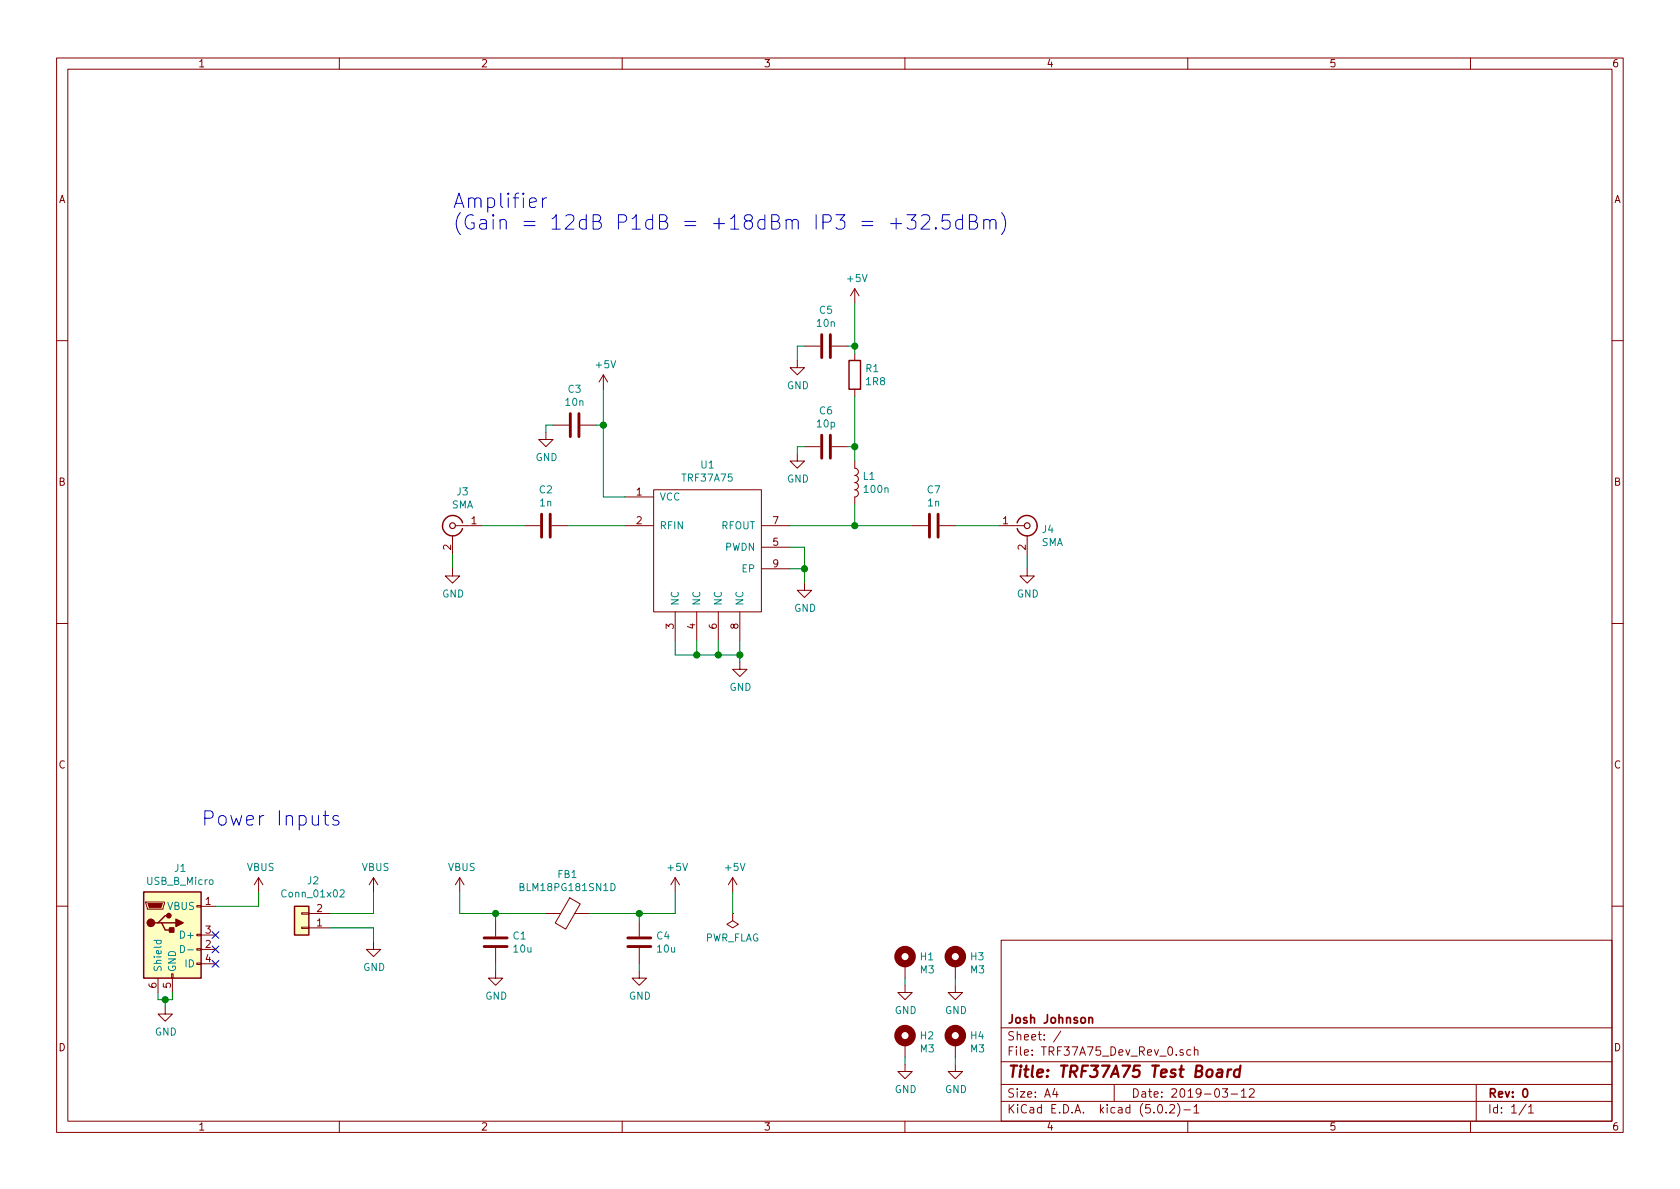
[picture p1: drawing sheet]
EESchema Schematic File Version 4
LIBS:TRF37A75_Dev_Rev_0-cache
EELAYER 26 0
EELAYER END
$Descr A4 11693 8268
encoding utf-8
Sheet 1 1
Title "TRF37A75 Test Board"
Date "2019-03-12"
Rev "0"
Comp "Josh Johnson"
Comment1 ""
Comment2 ""
Comment3 ""
Comment4 ""
$EndDescr
$Comp
L Connector:USB_B_Micro J1
U 1 1
P 1200 6500
F 0 "J1" H 1255 6967 50  0000 C CNN
F 1 "USB_B_Micro" H 1255 6876 50  0000 C CNN
F 2 "VNA_Footprints:MicroUSB_Aliexpress" H 1350 6450 50  0001 C CNN
F 3 "~" H 1350 6450 50  0001 C CNN
	1    1200 6500
	1    0    0    -1  
$EndComp
$Comp
L Connector:Conn_Coaxial J4
U 1 1
P 7150 3650
F 0 "J4" H 7249 3626 50  0000 L CNN
F 1 "SMA" H 7249 3535 50  0000 L CNN
F 2 "VNA_Footprints:SMA_EDGE_MOUNT" H 7150 3650 50  0001 C CNN
F 3 " ~" H 7150 3650 50  0001 C CNN
	1    7150 3650
	1    0    0    -1  
$EndComp
$Comp
L Connector:Conn_Coaxial J3
U 1 1
P 3150 3650
F 0 "J3" H 3080 3888 50  0000 C CNN
F 1 "SMA" H 3080 3797 50  0000 C CNN
F 2 "VNA_Footprints:SMA_EDGE_MOUNT" H 3150 3650 50  0001 C CNN
F 3 " ~" H 3150 3650 50  0001 C CNN
	1    3150 3650
	-1   0    0    -1  
$EndComp
$Comp
L VNA_Symbols:TRF37A75 U1
U 1 1
P 4900 3800
F 0 "U1" H 4925 4375 50  0000 C CNN
F 1 "TRF37A75" H 4925 4284 50  0000 C CNN
F 2 "Package_DFN_QFN:DFN-8-1EP_2x2mm_P0.5mm_EP0.9x1.5mm" H 5150 4050 50  0001 C CNN
F 3 "" H 5150 4050 50  0001 C CNN
	1    4900 3800
	1    0    0    -1  
$EndComp
$Comp
L Connector_Generic:Conn_01x02 J2
U 1 1
P 2100 6450
F 0 "J2" H 2020 6125 50  0000 C CNN
F 1 "Conn_01x02" H 2020 6216 50  0000 C CNN
F 2 "Connector_PinHeader_2.54mm:PinHeader_1x02_P2.54mm_Vertical" H 2100 6450 50  0001 C CNN
F 3 "~" H 2100 6450 50  0001 C CNN
	1    2100 6450
	-1   0    0    1   
$EndComp
NoConn ~ 1500 6500
NoConn ~ 1500 6600
NoConn ~ 1500 6700
Wire Wire Line
	1500 6300 1800 6300
Wire Wire Line
	1800 6300 1800 6200
Wire Wire Line
	2300 6350 2600 6350
Wire Wire Line
	2600 6350 2600 6200
Wire Wire Line
	2300 6450 2600 6450
Wire Wire Line
	2600 6450 2600 6550
$Comp
L power:GND #PWR04
U 1 1
P 2600 6550
F 0 "#PWR04" H 2600 6300 50  0001 C CNN
F 1 "GND" H 2605 6377 50  0000 C CNN
F 2 "" H 2600 6550 50  0001 C CNN
F 3 "" H 2600 6550 50  0001 C CNN
	1    2600 6550
	1    0    0    -1  
$EndComp
Wire Wire Line
	1100 6900 1100 6950
Wire Wire Line
	1100 6950 1150 6950
Wire Wire Line
	1200 6950 1200 6900
$Comp
L power:GND #PWR01
U 1 1
P 1150 7000
F 0 "#PWR01" H 1150 6750 50  0001 C CNN
F 1 "GND" H 1155 6827 50  0000 C CNN
F 2 "" H 1150 7000 50  0001 C CNN
F 3 "" H 1150 7000 50  0001 C CNN
	1    1150 7000
	1    0    0    -1  
$EndComp
Wire Wire Line
	1150 7000 1150 6950
Connection ~ 1150 6950
Wire Wire Line
	1150 6950 1200 6950
Wire Wire Line
	3150 3850 3150 3950
$Comp
L power:GND #PWR05
U 1 1
P 3150 3950
F 0 "#PWR05" H 3150 3700 50  0001 C CNN
F 1 "GND" H 3155 3777 50  0000 C CNN
F 2 "" H 3150 3950 50  0001 C CNN
F 3 "" H 3150 3950 50  0001 C CNN
	1    3150 3950
	1    0    0    -1  
$EndComp
Wire Wire Line
	7150 3850 7150 3950
$Comp
L power:GND #PWR017
U 1 1
P 7150 3950
F 0 "#PWR017" H 7150 3700 50  0001 C CNN
F 1 "GND" H 7155 3777 50  0000 C CNN
F 2 "" H 7150 3950 50  0001 C CNN
F 3 "" H 7150 3950 50  0001 C CNN
	1    7150 3950
	1    0    0    -1  
$EndComp
Wire Wire Line
	4700 4450 4700 4550
Wire Wire Line
	4700 4550 4850 4550
Wire Wire Line
	5150 4550 5150 4450
Wire Wire Line
	5000 4450 5000 4550
Connection ~ 5000 4550
Wire Wire Line
	5000 4550 5150 4550
Wire Wire Line
	4850 4450 4850 4550
Connection ~ 4850 4550
Wire Wire Line
	5500 3800 5600 3800
Wire Wire Line
	5600 3800 5600 3950
Wire Wire Line
	5600 3950 5500 3950
$Comp
L power:GND #PWR015
U 1 1
P 5600 4050
F 0 "#PWR015" H 5600 3800 50  0001 C CNN
F 1 "GND" H 5605 3877 50  0000 C CNN
F 2 "" H 5600 4050 50  0001 C CNN
F 3 "" H 5600 4050 50  0001 C CNN
	1    5600 4050
	1    0    0    -1  
$EndComp
$Comp
L power:GND #PWR012
U 1 1
P 5150 4600
F 0 "#PWR012" H 5150 4350 50  0001 C CNN
F 1 "GND" H 5155 4427 50  0000 C CNN
F 2 "" H 5150 4600 50  0001 C CNN
F 3 "" H 5150 4600 50  0001 C CNN
	1    5150 4600
	1    0    0    -1  
$EndComp
Wire Wire Line
	5600 4050 5600 3950
Connection ~ 5600 3950
Connection ~ 5150 4550
Wire Wire Line
	4850 4550 5000 4550
Wire Wire Line
	5150 4550 5150 4600
$Comp
L Device:L L1
U 1 1
P 5950 3350
F 0 "L1" H 6003 3396 50  0000 L CNN
F 1 "100n" H 6003 3305 50  0000 L CNN
F 2 "Inductor_SMD:L_0402_1005Metric" H 5950 3350 50  0001 C CNN
F 3 "~" H 5950 3350 50  0001 C CNN
	1    5950 3350
	1    0    0    -1  
$EndComp
$Comp
L Device:R R1
U 1 1
P 5950 2600
F 0 "R1" H 6020 2646 50  0000 L CNN
F 1 "1R8" H 6020 2555 50  0000 L CNN
F 2 "Resistor_SMD:R_0402_1005Metric" V 5880 2600 50  0001 C CNN
F 3 "~" H 5950 2600 50  0001 C CNN
	1    5950 2600
	1    0    0    -1  
$EndComp
$Comp
L Device:C C7
U 1 1
P 6500 3650
F 0 "C7" V 6248 3650 50  0000 C CNN
F 1 "1n" V 6339 3650 50  0000 C CNN
F 2 "Capacitor_SMD:C_0402_1005Metric" H 6538 3500 50  0001 C CNN
F 3 "~" H 6500 3650 50  0001 C CNN
	1    6500 3650
	0    1    1    0   
$EndComp
$Comp
L Device:C C2
U 1 1
P 3800 3650
F 0 "C2" V 3548 3650 50  0000 C CNN
F 1 "1n" V 3639 3650 50  0000 C CNN
F 2 "Capacitor_SMD:C_0402_1005Metric" H 3838 3500 50  0001 C CNN
F 3 "~" H 3800 3650 50  0001 C CNN
	1    3800 3650
	0    1    1    0   
$EndComp
Wire Wire Line
	3350 3650 3650 3650
Wire Wire Line
	3950 3650 4350 3650
Wire Wire Line
	5500 3650 5950 3650
Wire Wire Line
	6650 3650 6950 3650
Wire Wire Line
	5950 3500 5950 3650
Connection ~ 5950 3650
Wire Wire Line
	5950 3650 6350 3650
$Comp
L power:VBUS #PWR03
U 1 1
P 2600 6200
F 0 "#PWR03" H 2600 6050 50  0001 C CNN
F 1 "VBUS" H 2615 6373 50  0000 C CNN
F 2 "" H 2600 6200 50  0001 C CNN
F 3 "" H 2600 6200 50  0001 C CNN
	1    2600 6200
	1    0    0    -1  
$EndComp
$Comp
L power:VBUS #PWR02
U 1 1
P 1800 6200
F 0 "#PWR02" H 1800 6050 50  0001 C CNN
F 1 "VBUS" H 1815 6373 50  0000 C CNN
F 2 "" H 1800 6200 50  0001 C CNN
F 3 "" H 1800 6200 50  0001 C CNN
	1    1800 6200
	1    0    0    -1  
$EndComp
Wire Wire Line
	4350 3450 4200 3450
Wire Wire Line
	4200 2700 4200 2950
$Comp
L power:+5V #PWR09
U 1 1
P 4200 2700
F 0 "#PWR09" H 4200 2550 50  0001 C CNN
F 1 "+5V" H 4215 2873 50  0000 C CNN
F 2 "" H 4200 2700 50  0001 C CNN
F 3 "" H 4200 2700 50  0001 C CNN
	1    4200 2700
	1    0    0    -1  
$EndComp
$Comp
L power:+5V #PWR016
U 1 1
P 5950 2100
F 0 "#PWR016" H 5950 1950 50  0001 C CNN
F 1 "+5V" H 5965 2273 50  0000 C CNN
F 2 "" H 5950 2100 50  0001 C CNN
F 3 "" H 5950 2100 50  0001 C CNN
	1    5950 2100
	1    0    0    -1  
$EndComp
$Comp
L Device:C C5
U 1 1
P 5750 2400
F 0 "C5" V 5498 2400 50  0000 C CNN
F 1 "10n" V 5589 2400 50  0000 C CNN
F 2 "Capacitor_SMD:C_0402_1005Metric" H 5788 2250 50  0001 C CNN
F 3 "~" H 5750 2400 50  0001 C CNN
	1    5750 2400
	0    1    1    0   
$EndComp
$Comp
L Device:C C6
U 1 1
P 5750 3100
F 0 "C6" V 5498 3100 50  0000 C CNN
F 1 "10p" V 5589 3100 50  0000 C CNN
F 2 "Capacitor_SMD:C_0402_1005Metric" H 5788 2950 50  0001 C CNN
F 3 "~" H 5750 3100 50  0001 C CNN
	1    5750 3100
	0    1    1    0   
$EndComp
Wire Wire Line
	5900 3100 5950 3100
Wire Wire Line
	5950 3100 5950 3200
Wire Wire Line
	5600 2400 5550 2400
Wire Wire Line
	5550 3100 5600 3100
Wire Wire Line
	5550 3100 5550 3150
$Comp
L power:GND #PWR014
U 1 1
P 5550 3150
F 0 "#PWR014" H 5550 2900 50  0001 C CNN
F 1 "GND" H 5555 2977 50  0000 C CNN
F 2 "" H 5550 3150 50  0001 C CNN
F 3 "" H 5550 3150 50  0001 C CNN
	1    5550 3150
	1    0    0    -1  
$EndComp
$Comp
L Device:C C3
U 1 1
P 4000 2950
F 0 "C3" V 3748 2950 50  0000 C CNN
F 1 "10n" V 3839 2950 50  0000 C CNN
F 2 "Capacitor_SMD:C_0402_1005Metric" H 4038 2800 50  0001 C CNN
F 3 "~" H 4000 2950 50  0001 C CNN
	1    4000 2950
	0    1    1    0   
$EndComp
Wire Wire Line
	4150 2950 4200 2950
Connection ~ 4200 2950
Wire Wire Line
	4200 2950 4200 3450
Wire Wire Line
	3850 2950 3800 2950
Wire Wire Line
	3800 2950 3800 3000
$Comp
L power:GND #PWR08
U 1 1
P 3800 3000
F 0 "#PWR08" H 3800 2750 50  0001 C CNN
F 1 "GND" H 3805 2827 50  0000 C CNN
F 2 "" H 3800 3000 50  0001 C CNN
F 3 "" H 3800 3000 50  0001 C CNN
	1    3800 3000
	1    0    0    -1  
$EndComp
Wire Wire Line
	5550 2400 5550 2500
$Comp
L power:GND #PWR013
U 1 1
P 5550 2500
F 0 "#PWR013" H 5550 2250 50  0001 C CNN
F 1 "GND" H 5555 2327 50  0000 C CNN
F 2 "" H 5550 2500 50  0001 C CNN
F 3 "" H 5550 2500 50  0001 C CNN
	1    5550 2500
	1    0    0    -1  
$EndComp
Wire Wire Line
	5950 2750 5950 3100
Connection ~ 5950 3100
Wire Wire Line
	5950 2100 5950 2400
Wire Wire Line
	5900 2400 5950 2400
Connection ~ 5950 2400
Wire Wire Line
	5950 2400 5950 2450
Text Notes 1400 5750 0    100  ~ 0
Power Inputs
Text Notes 3150 1600 0    100  ~ 0
Amplifier \n(Gain = 12dB P1dB = +18dBm IP3 = +32.5dBm)  
$Comp
L power:VBUS #PWR06
U 1 1
P 3200 6200
F 0 "#PWR06" H 3200 6050 50  0001 C CNN
F 1 "VBUS" H 3215 6373 50  0000 C CNN
F 2 "" H 3200 6200 50  0001 C CNN
F 3 "" H 3200 6200 50  0001 C CNN
	1    3200 6200
	1    0    0    -1  
$EndComp
$Comp
L power:+5V #PWR011
U 1 1
P 4700 6200
F 0 "#PWR011" H 4700 6050 50  0001 C CNN
F 1 "+5V" H 4715 6373 50  0000 C CNN
F 2 "" H 4700 6200 50  0001 C CNN
F 3 "" H 4700 6200 50  0001 C CNN
	1    4700 6200
	1    0    0    -1  
$EndComp
$Comp
L Device:Ferrite_Bead FB1
U 1 1
P 3950 6350
F 0 "FB1" V 3676 6350 50  0000 C CNN
F 1 "BLM18PG181SN1D" V 3767 6350 50  0000 C CNN
F 2 "VNA_Footprints:BEADC1608X95N" V 3880 6350 50  0001 C CNN
F 3 "~" H 3950 6350 50  0001 C CNN
	1    3950 6350
	0    1    1    0   
$EndComp
Wire Wire Line
	3200 6200 3200 6350
Wire Wire Line
	4700 6200 4700 6350
Wire Wire Line
	4100 6350 4450 6350
Wire Wire Line
	3200 6350 3450 6350
$Comp
L Device:C C1
U 1 1
P 3450 6550
F 0 "C1" H 3565 6596 50  0000 L CNN
F 1 "10u" H 3565 6505 50  0000 L CNN
F 2 "Capacitor_SMD:C_0805_2012Metric" H 3488 6400 50  0001 C CNN
F 3 "~" H 3450 6550 50  0001 C CNN
	1    3450 6550
	1    0    0    -1  
$EndComp
$Comp
L Device:C C4
U 1 1
P 4450 6550
F 0 "C4" H 4565 6596 50  0000 L CNN
F 1 "10u" H 4565 6505 50  0000 L CNN
F 2 "Capacitor_SMD:C_0805_2012Metric" H 4488 6400 50  0001 C CNN
F 3 "~" H 4450 6550 50  0001 C CNN
	1    4450 6550
	1    0    0    -1  
$EndComp
Wire Wire Line
	4450 6700 4450 6750
Wire Wire Line
	3450 6700 3450 6750
Wire Wire Line
	3450 6400 3450 6350
Connection ~ 3450 6350
Wire Wire Line
	3450 6350 3800 6350
Wire Wire Line
	4450 6400 4450 6350
Connection ~ 4450 6350
Wire Wire Line
	4450 6350 4700 6350
$Comp
L power:GND #PWR07
U 1 1
P 3450 6750
F 0 "#PWR07" H 3450 6500 50  0001 C CNN
F 1 "GND" H 3455 6577 50  0000 C CNN
F 2 "" H 3450 6750 50  0001 C CNN
F 3 "" H 3450 6750 50  0001 C CNN
	1    3450 6750
	1    0    0    -1  
$EndComp
$Comp
L power:GND #PWR010
U 1 1
P 4450 6750
F 0 "#PWR010" H 4450 6500 50  0001 C CNN
F 1 "GND" H 4455 6577 50  0000 C CNN
F 2 "" H 4450 6750 50  0001 C CNN
F 3 "" H 4450 6750 50  0001 C CNN
	1    4450 6750
	1    0    0    -1  
$EndComp
$Comp
L power:PWR_FLAG #FLG0101
U 1 1
P 5100 6350
F 0 "#FLG0101" H 5100 6425 50  0001 C CNN
F 1 "PWR_FLAG" H 5100 6523 50  0000 C CNN
F 2 "" H 5100 6350 50  0001 C CNN
F 3 "~" H 5100 6350 50  0001 C CNN
	1    5100 6350
	-1   0    0    1   
$EndComp
$Comp
L power:+5V #PWR0101
U 1 1
P 5100 6200
F 0 "#PWR0101" H 5100 6050 50  0001 C CNN
F 1 "+5V" H 5115 6373 50  0000 C CNN
F 2 "" H 5100 6200 50  0001 C CNN
F 3 "" H 5100 6200 50  0001 C CNN
	1    5100 6200
	1    0    0    -1  
$EndComp
Wire Wire Line
	5100 6200 5100 6350
$Comp
L Mechanical:MountingHole_Pad H1
U 1 1
P 6300 6700
F 0 "H1" H 6400 6751 50  0000 L CNN
F 1 "M3" H 6400 6660 50  0000 L CNN
F 2 "MountingHole:MountingHole_3.2mm_M3_Pad_Via" H 6300 6700 50  0001 C CNN
F 3 "~" H 6300 6700 50  0001 C CNN
	1    6300 6700
	1    0    0    -1  
$EndComp
$Comp
L power:GND #PWR018
U 1 1
P 6300 6850
F 0 "#PWR018" H 6300 6600 50  0001 C CNN
F 1 "GND" H 6305 6677 50  0000 C CNN
F 2 "" H 6300 6850 50  0001 C CNN
F 3 "" H 6300 6850 50  0001 C CNN
	1    6300 6850
	1    0    0    -1  
$EndComp
Wire Wire Line
	6300 6800 6300 6850
$Comp
L Mechanical:MountingHole_Pad H3
U 1 1
P 6650 6700
F 0 "H3" H 6750 6751 50  0000 L CNN
F 1 "M3" H 6750 6660 50  0000 L CNN
F 2 "MountingHole:MountingHole_3.2mm_M3_Pad_Via" H 6650 6700 50  0001 C CNN
F 3 "~" H 6650 6700 50  0001 C CNN
	1    6650 6700
	1    0    0    -1  
$EndComp
$Comp
L power:GND #PWR020
U 1 1
P 6650 6850
F 0 "#PWR020" H 6650 6600 50  0001 C CNN
F 1 "GND" H 6655 6677 50  0000 C CNN
F 2 "" H 6650 6850 50  0001 C CNN
F 3 "" H 6650 6850 50  0001 C CNN
	1    6650 6850
	1    0    0    -1  
$EndComp
Wire Wire Line
	6650 6800 6650 6850
$Comp
L Mechanical:MountingHole_Pad H2
U 1 1
P 6300 7250
F 0 "H2" H 6400 7301 50  0000 L CNN
F 1 "M3" H 6400 7210 50  0000 L CNN
F 2 "MountingHole:MountingHole_3.2mm_M3_Pad_Via" H 6300 7250 50  0001 C CNN
F 3 "~" H 6300 7250 50  0001 C CNN
	1    6300 7250
	1    0    0    -1  
$EndComp
$Comp
L power:GND #PWR019
U 1 1
P 6300 7400
F 0 "#PWR019" H 6300 7150 50  0001 C CNN
F 1 "GND" H 6305 7227 50  0000 C CNN
F 2 "" H 6300 7400 50  0001 C CNN
F 3 "" H 6300 7400 50  0001 C CNN
	1    6300 7400
	1    0    0    -1  
$EndComp
Wire Wire Line
	6300 7350 6300 7400
$Comp
L Mechanical:MountingHole_Pad H4
U 1 1
P 6650 7250
F 0 "H4" H 6750 7301 50  0000 L CNN
F 1 "M3" H 6750 7210 50  0000 L CNN
F 2 "MountingHole:MountingHole_3.2mm_M3_Pad_Via" H 6650 7250 50  0001 C CNN
F 3 "~" H 6650 7250 50  0001 C CNN
	1    6650 7250
	1    0    0    -1  
$EndComp
$Comp
L power:GND #PWR021
U 1 1
P 6650 7400
F 0 "#PWR021" H 6650 7150 50  0001 C CNN
F 1 "GND" H 6655 7227 50  0000 C CNN
F 2 "" H 6650 7400 50  0001 C CNN
F 3 "" H 6650 7400 50  0001 C CNN
	1    6650 7400
	1    0    0    -1  
$EndComp
Wire Wire Line
	6650 7350 6650 7400
$EndSCHEMATC
